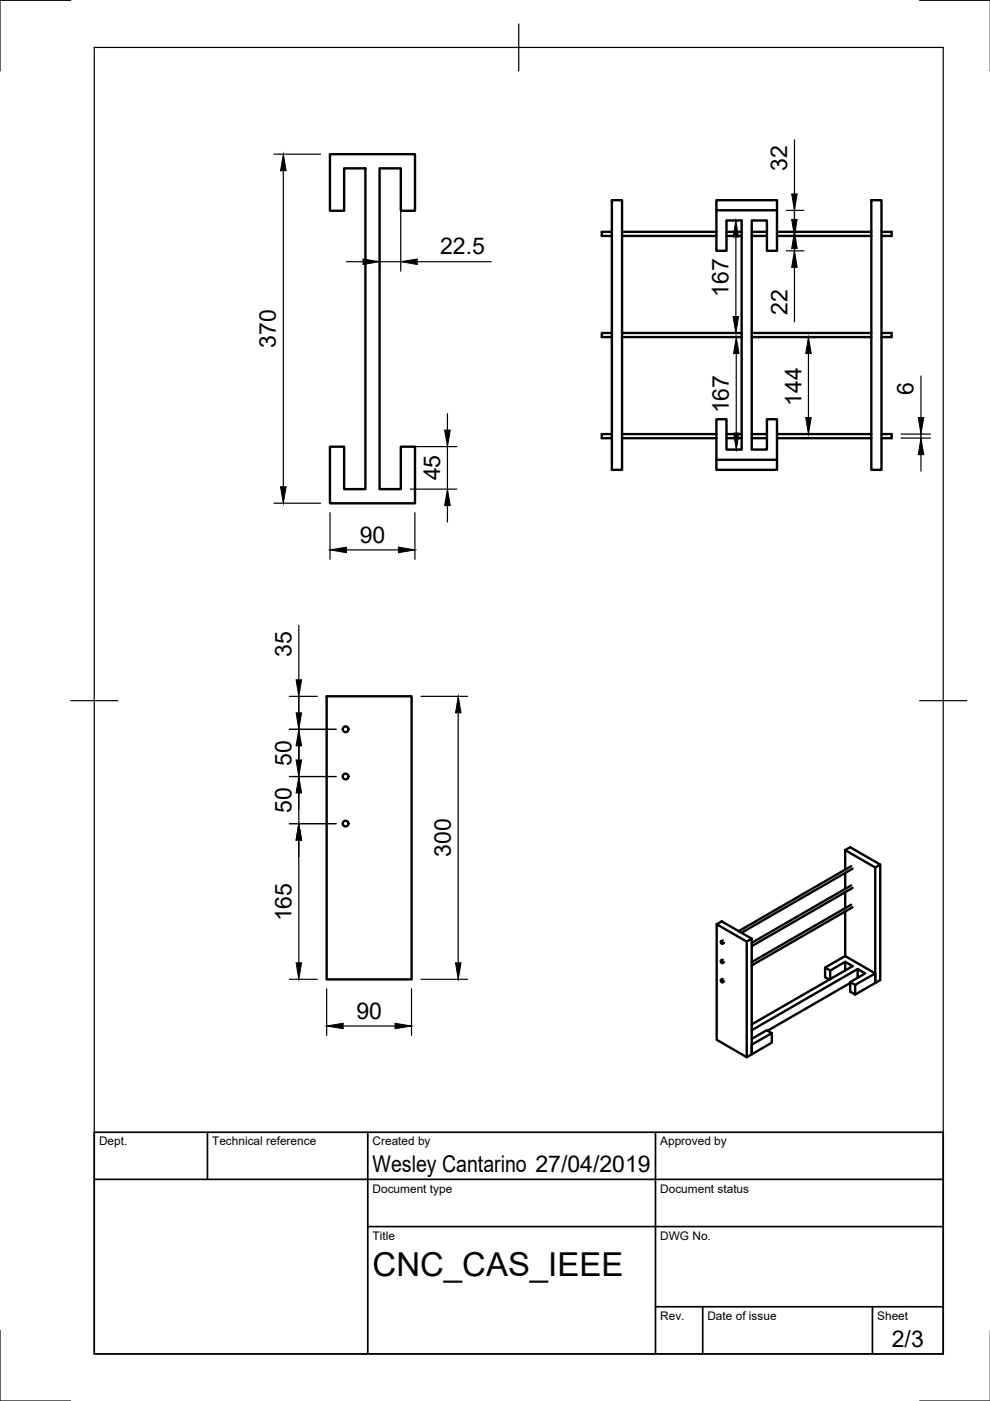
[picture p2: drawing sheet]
<svg xmlns="http://www.w3.org/2000/svg" width="210mm" height="297mm" viewBox="0 0 210 297" stroke-linecap="round" stroke-linejoin="round" font-family="sans-serif">
<!-- layer: Visible -->
<g fill="none" stroke="#000" stroke-width=".51">
<path d="M70 32.7h18v12h-3v-9h-4.5v68h4.5v-9h3v12h-18v-12h3v9h4.5v-68h-4.5v9h-3zM129.7 49.2h-2.1v.8h2.1M129.7 42.4h2.2v57.2h-2.2zM131.9 50h20M131.9 49.2h20M151.9 42.4h12.8v2.2h-12.8zM151.9 44.6v8.6h2.1v-6.5h3.2v48.6h-3.2v-6.4h-2.1v8.6M154 50h3.2M154 49.2h3.2M159.4 50h3.2M159.4 49.2h3.2M164.7 44.6v8.6h-2.1v-6.5h-3.2v48.6h3.2v-6.4h2.1v8.6"/>
<path d="M164.7 50h20M164.7 49.2h20M184.7 42.4h2.2v57.2h-2.2zM186.9 49.2h2.1v.8h-2.1M129.7 70.6h-2.1v.9h2.1M131.9 71.5h25.3M131.9 70.6h25.3M159.4 71.5h25.3M159.4 70.6h25.3M186.9 70.6h2.1v.9h-2.1M129.7 92h-2.1v.9h2.1M131.9 92.9h20"/>
<path d="M131.9 92h20M151.9 97.5h12.8v2.1h-12.8zM154 92.9h3.2M154 92h3.2M159.4 92.9h3.2M159.4 92h3.2M164.7 92.9h20M164.7 92h20M186.9 92h2.1v.9h-2.1M69.3 147.6h18v60.1h-18zM152 196l1-.6 6.4 3.6-1.1 .6zM152 196v24.5l6.3 3.6"/>
<path d="M153.2 199.4l-.3 .2M153.5 199.9l-.3 .2M159.4 199v24.5l-1.1 .6v-24.5M179.2 180.2l1.1-.6 6.3 3.7-1 .6M179.2 180.2v4.2M179.2 185.1v3.4M179.2 189.2v3.4M179.2 193.2v9.5M179.2 180.2l6.4 3.7M180.5 183.6l-23.9 13.8M180.5 187.7l-21.1 12.2M180.5 191.8l-21.1 12.2"/>
<path d="M180.8 184.2l-23.6 13.6M180.8 188.3l-21.4 12.3M180.8 192.3l-21.4 12.4M186.6 183.3v24.5l-1 .6v-24.5M153.2 203.5l-.3 .2M153.2 207.5l-.3 .3M153.5 204l-.3 .2M153.5 208.1l-.3 .2M163.6 219l-4.2 2.5v2l4.2-2.4v-2.1l-1-.6-3.2 1.9M174.9 205.2l1.1 .6M175.8 207.7l-.9-.5v-2l4.3-2.5 6.4 3.7v2l-4.3 2.5M179.2 205.8v-1.9l-3.2 1.9v1.8"/>
<path d="M179.2 203.9l1.6 .9-21.4 12.4M180.3 208.4l-17.5 10.1M180.3 208.2l1 .6M181.8 205.5l-22.4 12.9M185.6 206.4l-4.3 2.4v2.1l-1-.6v-2.1l3.1-1.8-1.6-.9v1.8"/>
<circle cx="73.3" cy="154.6" r=".6"/>
<circle cx="73.3" cy="164.6" r=".6"/>
<circle cx="73.3" cy="174.6" r=".6"/>
<circle cx="153.1" cy="199.8" r=".23"/>
<circle cx="153.1" cy="208" r=".23"/>
<circle cx="153.1" cy="203.9" r=".23"/>
</g>
<!-- layer: Border -->
<path d="M15 .1h-15v15M20 10.1h180v276.9h-180zM110 5.1v10M195 .1h15M15 148.6h10M195 148.6h10M0 282.1v14.9h15M195 297h15" fill="none" stroke="#000" stroke-width=".25"/>
<!-- layer: TitleBlock -->
<path d="M20 240.1h180v46.9h-180zM20 250h180M44 240.1v9.9M78 240.1v46.9M139 240.1v46.9M78 260.1h122M139 277.1h61M149 277.1v9.9M185 277.1v9.9" fill="none" stroke="#000" stroke-width=".36"/>
<!-- layer: Dimensions -->
<g fill="none" stroke="#000" stroke-width=".25">
<path d="M58.1 32.7h9.9M60.1 36.2v67M80.5 37.7v19.8M85 37.7v19.8M168.4 29.6v11.5M73.5 55.5h3.5M80.5 55.5h4.5M88.5 55.5h15.6M154 46.7h1.2M156 50.3v16.8M166.7 49.2h3.7M166.7 44.6h3.7"/>
<path d="M166.7 50h3.7M166.7 53.2h3.7M168.4 43v6.2M168.4 50v6.2M168.4 56.7v11.5M154 70.6h1.2M154.1 71.5h3.3M156.1 75v16.8M171.4 75v13.5M195.3 79.7v8.8M87 94.7h9.9M94.9 87.7v3.5"/>
<path d="M94.9 94.7v9M154.1 95.3h3.3M191 92.9h6.3M191 92h6.3M195.3 92v.9M195.3 96.4v3.5M58.1 106.7h9.9M70 108.7v9.9M73.5 116.6h11M87 103.7h9.9M88 108.7v9.9M94.9 107.2v3.5"/>
<path d="M63.4 132.6v11.5M61.4 147.6h5.9M61.4 154.6h9.9M63.4 147.6v27M89.3 147.6h9.9M97.2 151.1v53M61.4 174.6h9.9M61.4 164.6h9.9M63.4 178.1v26M61.4 207.6h5.9M69.3 209.6v9.9M72.7 217.5h11.1"/>
<path d="M87.2 209.6v9.9M89.3 207.6h9.9"/>
</g>
<g fill="#000" stroke="#000" stroke-width=".21">
<path d="M60.1 32.7l.6 3.5h-1.2zM77 54.9l3.5 .6-3.5 .6zM85 55.5l3.5-.6v1.2zM156 46.7l.6 3.6h-1.2zM168.4 49.2l.6 3.5h-1.1zM167.9 41.1h1.1l-.6 3.5zM167.9 46.5h1.1l-.6 3.5zM168.4 53.2l.6 3.5h-1.1zM155.4 67.1h1.2l-.6 3.5zM156.1 71.5l.6 3.5h-1.2zM171.4 71.5l.6 3.5h-1.2zM94.3 91.2h1.2l-.6 3.5z"/>
<path d="M155.5 91.8h1.2l-.6 3.5zM170.8 88.5h1.2l-.6 3.5zM195.3 92.9l.6 3.5h-1.2zM194.7 88.5h1.2l-.6 3.5zM59.5 103.2h1.2l-.6 3.5zM70 116.6l3.5-.6v1.2zM84.5 116l3.5 .6-3.5 .6zM94.9 103.7l.6 3.5h-1.2zM63.4 154.6l.5 3.5h-1.1zM62.8 144.1h1.1l-.5 3.5zM62.8 151.1h1.1l-.5 3.5zM97.2 147.6l.5 3.5h-1.1z"/>
<path d="M63.4 174.6l.5 3.5h-1.1zM62.8 161.1h1.1l-.5 3.5zM63.4 164.6l.5 3.5h-1.1zM62.8 204.1h1.1l-.5 3.5zM69.3 217.5l3.4-.6v1.2zM83.8 216.9l3.4 .6-3.4 .6zM96.6 204.1h1.1l-.5 3.5z"/>
</g>
<text font-size="7" x="79" y="270.6">CNC_CAS_IEEE</text>
<g font-size="4.9">
<text x="166.9" y="36.3" transform="rotate(-90 166.9 36.3)">32</text>
<text x="93.3" y="53.9">22.5</text>
<text x="154.5" y="62.9" transform="rotate(-90 154.5 62.9)">167</text>
<text x="166.9" y="66.9" transform="rotate(-90 166.9 66.9)">22</text>
<text x="58.5" y="73.8" transform="rotate(-90 58.5 73.8)">370</text>
<text x="193.7" y="83.7" transform="rotate(-90 193.7 83.7)">6</text>
<text x="154.6" y="87.6" transform="rotate(-90 154.6 87.6)">167</text>
<text x="169.9" y="86" transform="rotate(-90 169.9 86)">144</text>
<text x="93.3" y="101.8" transform="rotate(-90 93.3 101.8)">45</text>
<text x="76.3" y="115">90</text>
<text x="61.8" y="139.3" transform="rotate(-90 61.8 139.3)">35</text>
<text x="61.8" y="162.3" transform="rotate(-90 61.8 162.3)">50</text>
<text x="61.8" y="172.3" transform="rotate(-90 61.8 172.3)">50</text>
<text x="95.6" y="181.7" transform="rotate(-90 95.6 181.7)">300</text>
<text x="61.8" y="195.4" transform="rotate(-90 61.8 195.4)">165</text>
<text x="75.6" y="216">90</text>
<text x="79" y="248.5">Wesley Cantarino 27/04/2019</text>
<text x="189.1" y="285.7">2/3</text>
</g>
<g font-size="2.5">
<text x="21" y="242.9">Dept.</text>
<text x="45" y="242.9">Technical reference</text>
<text x="79" y="242.9">Created by</text>
<text x="140" y="242.9">Approved by</text>
<text x="79" y="252.8">Document type</text>
<text x="140" y="252.8">Document status</text>
<text x="79" y="262.9">Title</text>
<text x="140" y="262.9">DWG No.</text>
<text x="140" y="279.9">Rev.</text>
<text x="150" y="279.9">Date of issue</text>
<text x="186" y="279.9">Sheet</text>
</g>
</svg>
